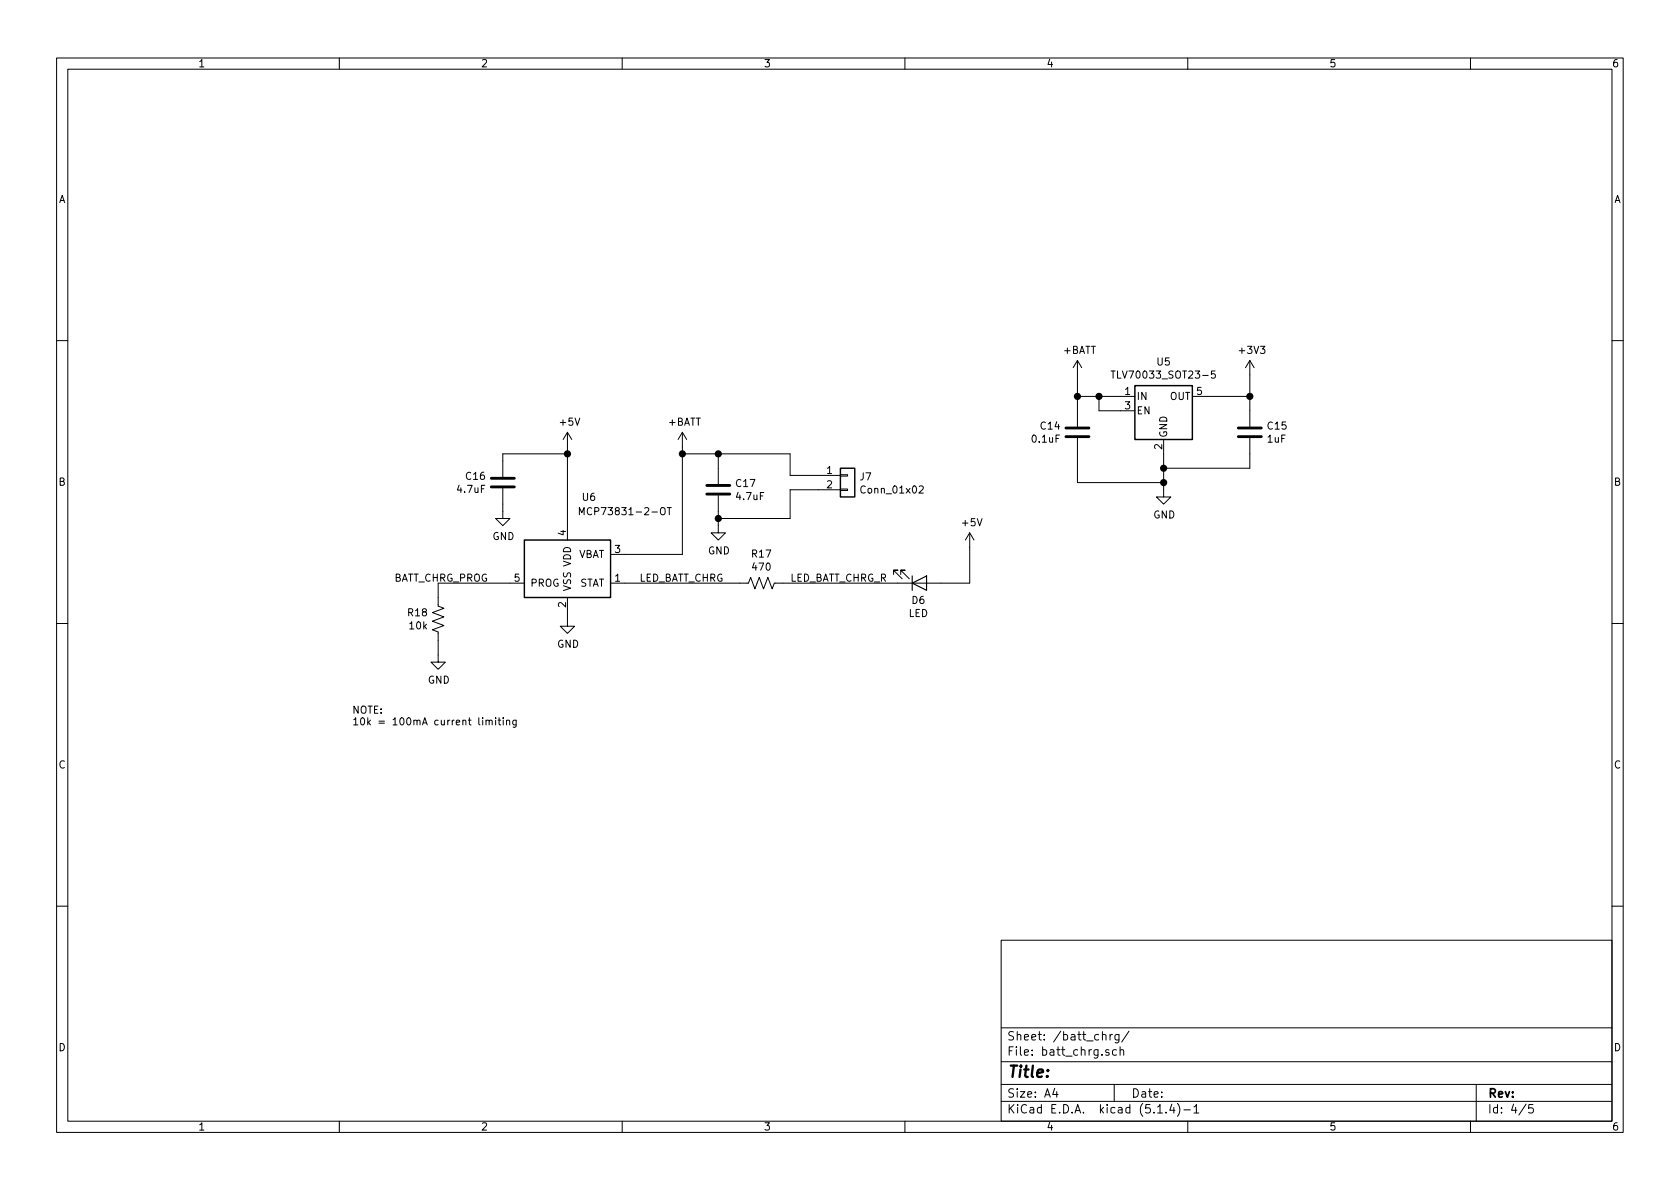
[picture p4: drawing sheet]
<svg xmlns="http://www.w3.org/2000/svg" width="297mm" height="210mm" viewBox="0 0 297 210" stroke-linecap="round" stroke-linejoin="round" font-family="sans-serif">
<g fill="none" stroke="#000" stroke-width=".18">
<path d="M10 10.3h277v189.9h-277zM12 12.2h273v186.1h-273zM60 10.3v1.9M110 10.3v1.9M160 10.3v1.9M210 10.3v1.9M260 10.3v1.9M10 60.2h2M100.3 76.4l-.7 1.3M100.3 76.4v19.1M100.3 76.4l.8 1.3M120.6 76.4v21.6h-12.7"/>
<path d="M120.6 76.4l-.7 1.3M120.6 76.4l.8 1.3M190.5 63.7v11.7M190.5 77.5v7.8h15.2M190.5 63.7l-.8 1.3M190.5 63.7l.8 1.3M190.5 70.1h10.2M194.3 70.1v2.5h6.4M196.4 65.6h.8M196.8 65.6v1.3M205.7 77.7v10.2h1.3l-1.3 1.2-1.2-1.2h1.2M210.8 70.1h10.2"/>
<path d="M214.8 65.6h-.6v.6l.2-.1 .4 .1v.5l-.1 .2-.5-.2M221 63.7v11.7M221 77.5v5.3h-15.3M221 63.7l-.8 1.3M221 63.7l.7 1.3M285 60.2h2M88.9 86.4v5.3h1.3l-1.3 1.3-1.3-1.3h1.3M100.3 80.3h-11.4v4M102.4 91v-1.2l.5 .9 .4-.9v1.2M118 89.8h.7M118.3 89.8v1.2M120.6 80.3h19.1v3.8h8.9"/>
<path d="M127 87.6v6.6h1.3l-1.3 1.3-1.3-1.3h1.3M127 80.3v5.3M148.6 86.5h1.3v.2h-1.3zM148.6 83.9h1.3v.3h-1.3zM148.6 86.6h-8.9v5.1h-12.7M162.5 86l.5-.1 .2 .4v.2l-.7 .7h.7M171.4 94.2v8.9h-34.5l-.4 1-.7-2-.8 2-.8-2-.7 2-.8-2-.4 1h-24.4M171.4 94.2l-.7 1.3M171.4 94.2l.8 1.3M10 110.3h2M92.7 103.1h-15.2v4.1l1 .4-2 .7 2 .8-2 .7 2 .8-2 .8 1 .4v5.3h1.2l-1.2 1.3-1.3-1.3h1.3M100.3 105.7v5h1.3l-1.3 1.3-1.2-1.3h1.2"/>
<path d="M158 101.6v-.8h.7h-.7l1.5 1.6M159.3 101.6v-.8h.7h-.7l1.5 1.6M285 110.3h2M85.3 126.9v.1M85.3 127.3v.9M85.9 127.5l.2-.2 .3 .1 .1 .8M85.9 127.3v.9M86.5 127.5l.2-.2 .3 .1v.8M87.6 126.9v.1M87.6 127.3v.9M88.1 127.3h.4M88.2 126.9v1.1l.3 .2"/>
<path d="M89 126.9v.1M89 127.3v.9M89.6 127.5l.1-.2 .3 .1 .1 .8M89.6 127.3v.9M91.3 127.3l-.1 1.2-.2 .1-.3-.1M91.3 127.4l-.4-.1-.2 .3 .1 .5h.5M10 160.2h2M177 166.3h108v32h-108zM285 160.2h2M60 198.3v1.9M110 198.3v1.9M160 198.3v1.9"/>
<path d="M177 194.8h108M177 191.8h108M177 187.8h108M177 181.8h108M186.5 192.5l-.4 1h1M186.8 193v1M194.9 183.1l.1-.1a.37 .37 0 0 1 .6 .1v.8M196.1 185.7l-.4-.1-.2 .2 .1 .2 .5 .2v.3h-.6M196.3 182.9v1M196.7 182.9l-.4 .3M197 191.8v3M197.4 185.7l-.4-.1-.3 .3 .1 .6h.6"/>
<path d="M197.8 182.9v1.2l-.2 .3-.4-.1M197.8 183l-.4-.1-.3 .3 .1 .6 .2 .1 .4-.1M198 185.7l.3-.1 .3 .1 .1 .9M198 185.1v1.5M199.6 182.3l-1.3 2M204.7 196.8h.8M206.2 196.7v.1M207.2 195.2l-.4 1.1h.9M207.5 195.8v1M208.2 195.1a1.71 1.71 0 0 1 0 2.3M209.3 196.3h1.2M210 198.3v1.9"/>
<path d="M211.1 195.8l.4-.5v1.5M211.1 196.8h.9M260 198.3v1.9M261 191.8v6.5M269.8 195.2l-1.2 2M271 195.3h-.7v.7l.2-.1 .5 .1 .1 .2-.1 .5-.2 .1-.5-.1"/>
</g>
<path d="M188.5 77.2h4M188.5 75.7h4M218.9 77.2h4.1M218.9 75.7h4.1M86.9 86.1h4M86.9 84.6h4M125 87.4h4M125 85.8h4" fill="none" stroke="#000" stroke-width=".51"/>
<path d="M161.3 103.1l2.5-1.3v2.6zM161.3 101.8v2.6" fill="none" stroke="#000" stroke-width=".2"/>
<path d="M200.7 68.2h10.1v9.5h-10.1zM92.7 95.5h15.2v10.2h-15.2zM148.6 82.8h2.5v5.1h-2.5z" fill="none" stroke="#000" stroke-width=".25"/>
<g fill="#000" stroke="#000" stroke-width=".25">
<circle cx="190.5" cy="70.1" r=".51"/>
<circle cx="194.3" cy="70.1" r=".51"/>
<circle cx="221" cy="70.1" r=".51"/>
<circle cx="100.3" cy="80.3" r=".51"/>
<circle cx="120.7" cy="80.3" r=".51"/>
<circle cx="127" cy="80.3" r=".51"/>
<circle cx="127" cy="91.7" r=".51"/>
<circle cx="205.7" cy="85.3" r=".51"/>
<circle cx="205.7" cy="82.8" r=".51"/>
</g>
<text font-size="2.8" x="178" y="190.5">Title:</text>
<g font-size="2.1">
<text x="178" y="184">Sheet: /batt_chrg/</text>
<text x="178" y="186.7">File: batt_chrg.sch</text>
<text x="178" y="196.9">KiCad E.D.A. kicad (5.1.4)-1</text>
<text x="178" y="194.1">Size: A4</text>
<text x="200" y="194.1">Date:</text>
<text x="263" y="194.1">Rev:</text>
<text x="263" y="196.9">Id: 4/5</text>
</g>
<g font-size="1.8">
<text x="35" y="11.9">1</text>
<text x="85" y="11.9">2</text>
<text x="135" y="11.9">3</text>
<text x="185" y="11.9">4</text>
<text x="235" y="11.9">5</text>
<text x="285" y="11.9">6</text>
<text x="10.4" y="35.9">A</text>
<text x="285.4" y="35.9">A</text>
<text x="188" y="62.6">+BATT</text>
<text x="204.6" y="64.6">U5</text>
<text x="219.3" y="62.6">+3V3</text>
<text x="197.5" y="66.9">TLV70033_SOT23-5</text>
<text x="198.9" y="69.8">1</text>
<text x="200.9" y="70.7">IN</text>
<text x="206.8" y="70.7">OUT</text>
<text x="211.6" y="69.8">5</text>
<text x="99.1" y="75.3">+5V</text>
<text x="118.2" y="75.3">+BATT</text>
<text x="184" y="76">C14</text>
<text x="198.9" y="72.4">3</text>
<text x="200.9" y="73.3">EN</text>
<text x="206.4" y="77.5" transform="rotate(-90 206.4 77.5)">GND</text>
<text x="224.2" y="76">C15</text>
<text x="146.2" y="83.8">1</text>
<text x="182.6" y="78.3">0.1uF</text>
<text x="205.5" y="79.5" transform="rotate(-90 205.5 79.5)">2</text>
<text x="224.1" y="78.3">1uF</text>
<text x="10.4" y="85.9">B</text>
<text x="81" y="87.2">4.7uF</text>
<text x="82.4" y="84.9">C16</text>
<text x="103" y="88.6">U6</text>
<text x="130.2" y="86.1">C17</text>
<text x="130.3" y="88.4">4.7uF</text>
<text x="146.2" y="86.4">2</text>
<text x="152.1" y="85">J7</text>
<text x="152.5" y="87.3">Conn_01x02</text>
<text x="285.4" y="85.9">B</text>
<text x="87.1" y="95.5">GND</text>
<text x="100.1" y="94.7" transform="rotate(-90 100.1 94.7)">4</text>
<text x="103.8" y="91.1">MCP73831-2-OT</text>
<text x="170.2" y="93.1">+5V</text>
<text x="203.9" y="91.7">GND</text>
<text x="102.1" y="98.7">VBAT</text>
<text x="108.7" y="97.8">3</text>
<text x="125.2" y="98">GND</text>
<text x="133" y="98.6">R17</text>
<text x="133.1" y="100.9">470</text>
<text x="69.3" y="102.9">BATT_CHRG_PROG</text>
<text x="91" y="102.9">5</text>
<text x="93.7" y="103.8">PROG</text>
<text x="100.1" y="107.4" transform="rotate(-90 100.1 107.4)">2</text>
<text x="101" y="104.6" transform="rotate(-90 101 104.6)">VSS VDD</text>
<text x="102.3" y="103.8">STAT</text>
<text x="108.7" y="102.9">1</text>
<text x="113" y="102.9">LED_BATT_CHRG</text>
<text x="139.7" y="102.9">LED_BATT_CHRG_R</text>
<text x="161.3" y="106.8">D6</text>
<text x="72.2" y="109">R18</text>
<text x="72.5" y="111.3">10k</text>
<text x="160.6" y="109.1">LED</text>
<text x="98.5" y="114.5">GND</text>
<text x="75.6" y="120.9">GND</text>
<text x="62.2" y="126.2">NOTE:</text>
<text x="62.2" y="128.3">10k = 100mA current limiting</text>
<text x="10.4" y="135.9">C</text>
<text x="285.4" y="135.9">C</text>
<text x="10.4" y="185.9">D</text>
<text x="285.4" y="185.9">D</text>
<text x="35" y="199.9">1</text>
<text x="85" y="199.9">2</text>
<text x="135" y="199.9">3</text>
<text x="185" y="199.9">4</text>
<text x="235" y="199.9">5</text>
<text x="285" y="199.9">6</text>
</g>
</svg>
